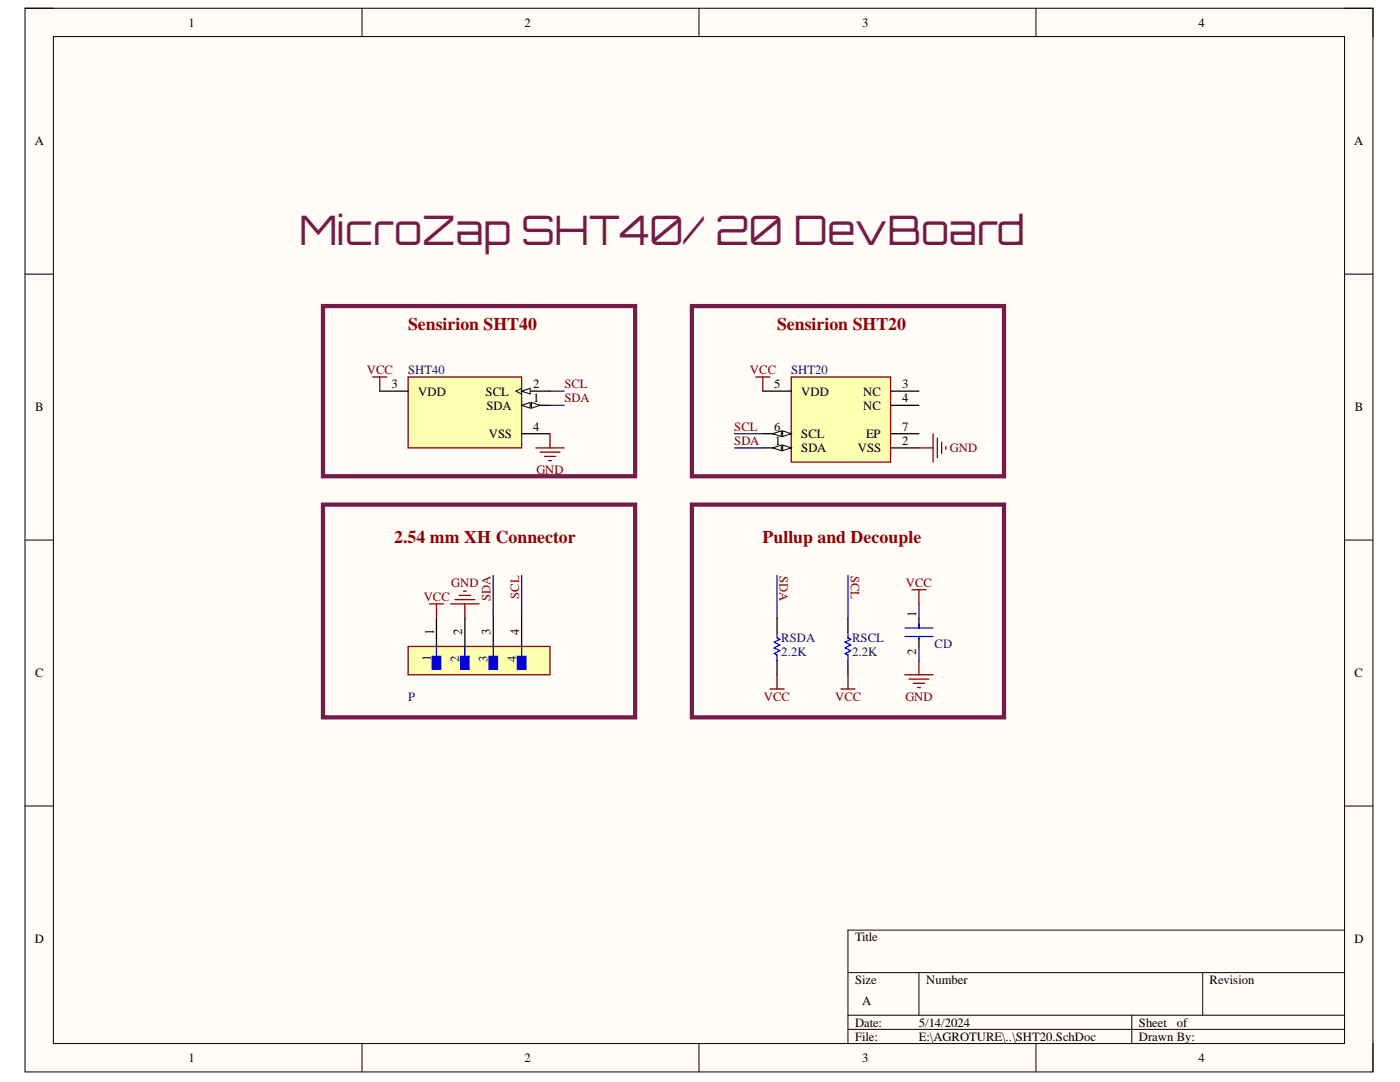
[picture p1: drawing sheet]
<svg xmlns="http://www.w3.org/2000/svg" width="279mm" height="216mm" viewBox="0 0 279 216" stroke-linecap="round" stroke-linejoin="round" font-family="sans-serif">
<path d="M5 1.6h269v212.3h-269z" fill-rule="evenodd" fill="#fffcf8"/>
<path d="M5 1.6h269v212.3h-269z" fill="none" stroke="#000" stroke-width=".2"/>
<path d="M10.7 7.3h257.6v200.9h-257.6z" fill-rule="evenodd" fill="#fffcf8"/>
<g fill="none" stroke="#000" stroke-width=".2">
<path d="M5 1.6h5.7M10.7 7.3h257.6v200.9h-257.6zM72.2 1.6v5.7M139.5 1.6v5.7M206.8 1.6v5.7M268.3 1.6h5.7v5.7M5 54.7h5.7M268.3 54.7h5.7M5 107.8h5.7M268.3 107.8h5.7M5 160.8h5.7M268.3 160.8h5.7"/>
<path d="M169.2 194.1h99.1M183.4 194.1v8.5M240 194.1v8.5M268.3 185.6h-99.1v22.6M72.2 208.2v5.7M139.5 208.2v5.7M169.2 202.6h99.1M169.2 205.4h99.1M206.8 208.2v5.7M225.9 202.6v5.6M274 208.2v5.7"/>
</g>
<path d="M157.9 75.2h19.8v17h-19.8z" fill-rule="evenodd" fill="#ffffb0"/>
<path d="M157.9 75.2h19.8v17h-19.8z" fill="none" stroke="#800000" stroke-width=".25"/>
<path d="M152.2 78.1h5.7M152.2 86.5h5.7M177.7 86.5h5.7" fill="none" stroke="#000" stroke-width=".25"/>
<path d="M156.2 86l1.7 .5-1.7 .6z" fill="#f8fcff"/>
<path d="M156.2 86l1.7 .5-1.7 .6z" fill="none" stroke="#000" stroke-width=".2"/>
<path d="M154.2 86.5l1.7-.5v1.1z" fill="#f8fcff"/>
<path d="M154.2 86.5l1.7-.5v1.1z" fill="none" stroke="#000" stroke-width=".2"/>
<path d="M152.2 89.4h5.7" fill="none" stroke="#000" stroke-width=".25"/>
<path d="M156.2 88.8l1.7 .6-1.7 .5z" fill="#f8fcff"/>
<path d="M156.2 88.8l1.7 .6-1.7 .5z" fill="none" stroke="#000" stroke-width=".2"/>
<path d="M154.2 89.4l1.7-.6v1.1z" fill="#f8fcff"/>
<path d="M154.2 89.4l1.7-.6v1.1z" fill="none" stroke="#000" stroke-width=".2"/>
<path d="M177.7 78.1h5.7M177.7 80.9h5.7M177.7 89.4h5.7" fill="none" stroke="#000" stroke-width=".25"/>
<path d="M150.8 75.2h2.9M152.2 75.2v2.9M183.4 89.4h2.8M186.2 86.5v5.7M187.1 87.4v3.9M187.9 88.2v2.3M188.8 89.1v.6" fill="none" stroke="#800000" stroke-width=".25"/>
<path d="M81.4 129h28.4v5.6h-28.4z" fill-rule="evenodd" fill="#ffffb0"/>
<path d="M81.4 129h28.4v5.6h-28.4z" fill="none" stroke="#800000" stroke-width=".25"/>
<path d="M86.3 131h1.7v2.5h-1.7z" fill-rule="evenodd" fill="#00f"/>
<path d="M86.3 131h1.7v2.5h-1.7zM87.1 129v2" fill="none" stroke="#00f" stroke-width=".25"/>
<path d="M91.9 131h1.7v2.5h-1.7z" fill-rule="evenodd" fill="#00f"/>
<path d="M91.9 131h1.7v2.5h-1.7zM92.8 129v2" fill="none" stroke="#00f" stroke-width=".25"/>
<path d="M97.6 131h1.7v2.5h-1.7z" fill-rule="evenodd" fill="#00f"/>
<path d="M97.6 131h1.7v2.5h-1.7zM98.4 129v2" fill="none" stroke="#00f" stroke-width=".25"/>
<path d="M103.3 131h1.7v2.5h-1.7z" fill-rule="evenodd" fill="#00f"/>
<path d="M103.3 131h1.7v2.5h-1.7zM104.1 129v2M155.1 126.2v1.1l.5 .3-1.1 .5 1.1 .6-1.1 .6 1.1 .5-1.1 .6 .6 .3v1.1M169.2 126.2v1.1l.6 .3-1.1 .5 1.1 .6-1.1 .6 1.1 .5-1.1 .6 .5 .3v1.1M180.6 125.3h5.6M180.6 127h5.6M183.4 124.5v.8M183.4 127.3v.3" fill="none" stroke="#00f" stroke-width=".25"/>
<path d="M87.1 123.3v5.7M92.8 123.3v5.7M98.4 123.3v5.7M104.1 123.3v5.7M155.1 123.3v2.9M155.1 131.8v2.8M169.2 123.3v2.9M169.2 131.8v2.8M183.4 123.3v2M183.4 127.3v1.7" fill="none" stroke="#000" stroke-width=".25"/>
<g fill="none" stroke="#800000" stroke-width=".25">
<path d="M90.8 119.6h4M91.6 118.8h2.3M92.5 118h.6M182 117.7h2.8M183.4 117.7v2.8M85.7 120.5h2.8M87.1 120.5v2.8M89.9 120.5h5.7M92.8 120.5v2.8M153.7 137.5h2.8M155.1 134.6v2.9M167.8 137.5h2.8"/>
<path d="M169.2 134.6v2.9M180.6 134.6h5.6M181.4 135.5h4M182.3 136.3h2.2M183.1 137.2h.6M183.4 131.8v2.8"/>
</g>
<path d="M81.4 75.2h22.7v14.2h-22.7z" fill-rule="evenodd" fill="#ffffb0"/>
<path d="M81.4 75.2h22.7v14.2h-22.7z" fill="none" stroke="#800000" stroke-width=".25"/>
<path d="M75.8 78.1h5.6M104.1 78.1h5.7" fill="none" stroke="#000" stroke-width=".25"/>
<path d="M104.1 78.1l1.7-.6v1.1z" fill="#f8fcff"/>
<path d="M104.1 78.1l1.7-.6v1.1zM104.1 77.5l-1.1 .6 1.1 .5" fill="none" stroke="#000" stroke-width=".2"/>
<path d="M104.1 80.9h5.7" fill="none" stroke="#000" stroke-width=".25"/>
<path d="M104.1 80.9l1.7-.6v1.1z" fill="#f8fcff"/>
<path d="M104.1 80.9l1.7-.6v1.1z" fill="none" stroke="#000" stroke-width=".2"/>
<path d="M106.1 80.3l1.7 .6-1.7 .5z" fill="#f8fcff"/>
<path d="M106.1 80.3l1.7 .6-1.7 .5z" fill="none" stroke="#000" stroke-width=".2"/>
<path d="M104.1 86.5h5.7" fill="none" stroke="#000" stroke-width=".25"/>
<path d="M74.4 75.2h2.8M75.8 75.2v2.9M106.9 89.4h5.7M107.8 90.2h3.9M108.6 91.1h2.3M109.5 91.9h.5M109.8 86.5v2.9" fill="none" stroke="#800000" stroke-width=".25"/>
<path d="M64.5 61.1h62.3v33.9h-62.3zM138.1 61.1h62.3v33.9h-62.3zM64.5 100.7h62.3v42.4h-62.3zM138.1 100.7h62.3v42.4h-62.3z" fill="none" stroke="#741b47" stroke-width=".85"/>
<path d="M109.8 78.1h2.8M109.8 80.9h2.8M146.6 86.5h5.6M146.6 89.4h5.6M98.4 114.8v8.5M104.1 114.8v8.5M155.1 114.8v8.5M169.2 114.8v8.5M183.4 120.5v2.8M183.4 129v2.8" fill="none" stroke="#000080" stroke-width=".25"/>
<text font-size="8.1" fill="#741b47" x="59.8" y="48.9">MicroZap SHT40/ 20 DevBoard</text>
<g font-size="3.5" fill="#980000">
<text x="81.4" y="65.9">Sensirion SHT40</text>
<text x="155.1" y="65.9">Sensirion SHT20</text>
<text x="78.6" y="108.4">2.54 mm XH Connector</text>
<text x="152.2" y="108.4">Pullup and Decouple</text>
</g>
<g font-size="2.5">
<text x="37.6" y="5.3">1</text>
<text x="104.7" y="5.3">2</text>
<text x="172.1" y="5.3">3</text>
<text x="239.2" y="5.3">4</text>
<text x="6.9" y="29">A</text>
<text x="270.2" y="29">A</text>
<text x="78.1" y="77.5">3</text>
<text x="106.4" y="77.5">2</text>
<text x="154.5" y="77.5">5</text>
<text x="180" y="77.5">3</text>
<text x="7" y="82.1">B</text>
<text x="83.5" y="78.9">VDD</text>
<text x="96.9" y="78.9">SCL</text>
<text x="97.1" y="81.7">SDA</text>
<text x="106.4" y="80.3">1</text>
<text x="159.9" y="78.9">VDD</text>
<text x="172.2" y="78.9">NC</text>
<text x="172.2" y="81.7">NC</text>
<text x="180" y="80.3">4</text>
<text x="270.4" y="82.1">B</text>
<text x="97.6" y="87.4">VSS</text>
<text x="106.4" y="86">4</text>
<text x="154.5" y="86">6</text>
<text x="154.7" y="88.8">1</text>
<text x="159.9" y="87.4">SCL</text>
<text x="172.8" y="87.4">EP</text>
<text x="180" y="86">7</text>
<text x="180" y="88.8">2</text>
<text x="159.9" y="90.3">SDA</text>
<text x="171.2" y="90.3">VSS</text>
<text x="182.8" y="123" transform="rotate(-90 182.8 123)">1</text>
<text x="86.6" y="126.7" transform="rotate(-90 86.6 126.7)">1</text>
<text x="92.3" y="126.7" transform="rotate(-90 92.3 126.7)">2</text>
<text x="97.9" y="126.7" transform="rotate(-90 97.9 126.7)">3</text>
<text x="103.6" y="126.7" transform="rotate(-90 103.6 126.7)">4</text>
<text x="182.8" y="130.7" transform="rotate(-90 182.8 130.7)">2</text>
<text x="7" y="135.1">C</text>
<text x="270.3" y="135.1">C</text>
<text x="6.9" y="188.2">D</text>
<text x="170.6" y="187.9">Title</text>
<text x="270.3" y="188.2">D</text>
<text x="170.6" y="196.3">Size</text>
<text x="184.8" y="196.3">Number</text>
<text x="241.4" y="196.3">Revision</text>
<text x="172.1" y="200.6">A</text>
<text x="170.6" y="204.9">Date:</text>
<text x="170.6" y="207.6">File:</text>
<text x="183.4" y="204.9">5/14/2024</text>
<text x="183.4" y="207.6">E:\AGROTURE\..\SHT20.SchDoc</text>
<text x="227.3" y="204.9">Sheet</text>
<text x="227.3" y="207.6">Drawn By:</text>
<text x="234.9" y="204.9">of</text>
<text x="37.6" y="211.9">1</text>
<text x="104.7" y="211.9">2</text>
<text x="172.1" y="211.9">3</text>
<text x="239.2" y="211.9">4</text>
</g>
<g font-size="2.5" fill="#800000">
<text x="73.2" y="74.6">VCC</text>
<text x="112.6" y="77.5">SCL</text>
<text x="149.7" y="74.6">VCC</text>
<text x="112.6" y="80.3">SDA</text>
<text x="146.5" y="86">SCL</text>
<text x="146.5" y="88.8">SDA</text>
<text x="107" y="94.5">GND</text>
<text x="189.6" y="90.3">GND</text>
<text x="84.6" y="119.9">VCC</text>
<text x="90.1" y="117.1">GND</text>
<text x="97.9" y="119.9" transform="rotate(-90 97.9 119.9)">SDA</text>
<text x="103.6" y="119.5" transform="rotate(-90 103.6 119.5)">SCL</text>
<text x="155.6" y="114.9" transform="rotate(90 155.6 114.9)">SDA</text>
<text x="169.8" y="114.9" transform="rotate(90 169.8 114.9)">SCL</text>
<text x="180.8" y="117.1">VCC</text>
<text x="152.5" y="139.8">VCC</text>
<text x="166.7" y="139.8">VCC</text>
<text x="180.7" y="139.8">GND</text>
</g>
<g font-size="2.5" fill="#000080">
<text x="81.4" y="74.6">SHT40</text>
<text x="157.9" y="74.6">SHT20</text>
<text x="86" y="131.9" transform="rotate(-90 86 131.9)">1</text>
<text x="155.9" y="128.1">RSDA</text>
<text x="155.9" y="131">2.2K</text>
<text x="170" y="128.1">RSCL</text>
<text x="170" y="131">2.2K</text>
<text x="186.5" y="129.3">CD</text>
<text x="91.7" y="132.2" transform="rotate(-90 91.7 132.2)">2</text>
<text x="97.3" y="132" transform="rotate(-90 97.3 132)">3</text>
<text x="103" y="132.2" transform="rotate(-90 103 132.2)">4</text>
<text x="81.4" y="139.8">P</text>
</g>
</svg>
